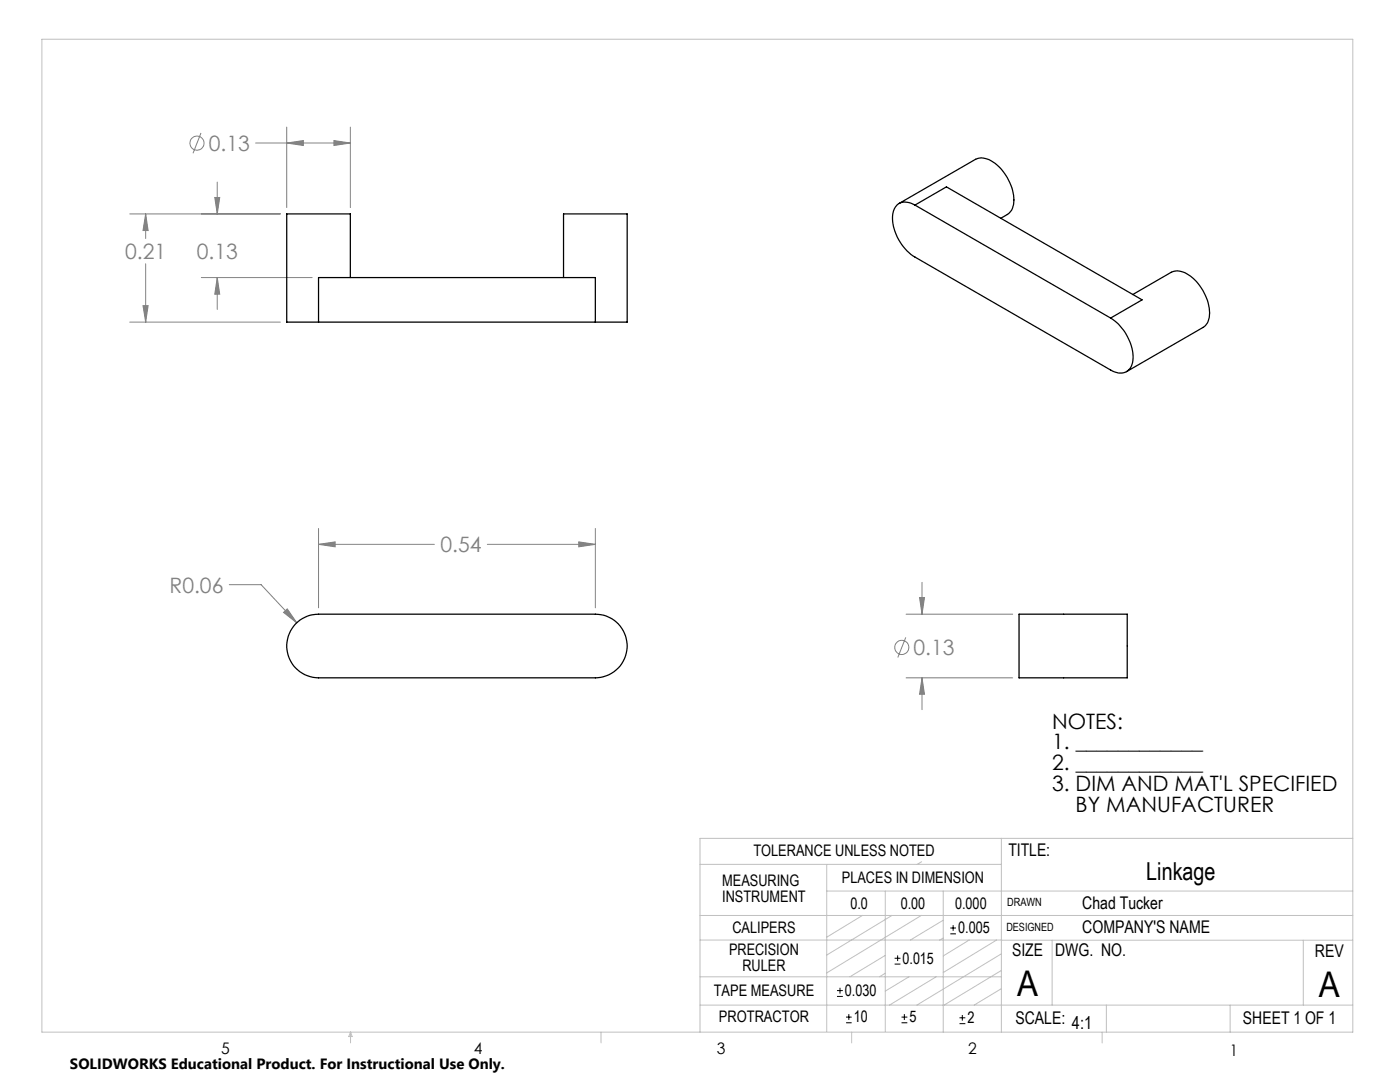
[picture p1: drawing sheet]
<svg xmlns="http://www.w3.org/2000/svg" width="279mm" height="216mm" viewBox="0 0 279 216" stroke-linecap="round" stroke-linejoin="round" font-family="sans-serif">
<g fill="none" stroke="#808080" stroke-width=".2">
<path d="M40.1 26.5l-1.6 4.1M42.9 39.4h1l-.5 3.3zM43.4 36.3v6.4M51 28.5h18.9M57.2 28.5l3.3-.5v1zM57.2 25.4v16M66.6 28l3.3 .5-3.3 .5zM69.9 25.4v16M25.9 42.7h30.1M29.1 42.7l.5 3.3h-1.1zM29.1 42.7v4.9M29.1 52.6v11.7"/>
<path d="M40.2 55.4h22.1M43.4 55.4l.5 3.3h-1zM43.4 55.4v6.3M25.9 64.3h30.1M28.5 61h1.1l-.5 3.3zM45.8 116.7h6.3l7.1 7.6M63.6 108.6l3.3-.5v1zM63.6 105.4v15.9M63.6 108.6h23.1M97.3 108.6h21.5M115.5 108.1l3.3 .5-3.3 .5zM118.8 105.4v15.9"/>
<path d="M183.5 119.2h1l-.5 3.4zM184 116.2v6.4M56.6 122.2l.7-.7 1.9 2.8zM180.8 127.2l-1.6 4M180.8 122.6h21.3M180.8 135.3h21.3M184 135.3l.5 3.2h-1zM184 135.3v6.3"/>
<circle cx="39.3" cy="28.6" r="1.41"/>
<circle cx="180" cy="129.2" r="1.42"/>
</g>
<g fill="none" stroke="#000" stroke-width=".2">
<path d="M167 198.8h1.2M167 197.7h1.2M167.6 197.1v1.2M178.5 192.4h1.2M178.5 191.2h1.2M179.1 190.6v1.2M189.7 186.3h1.1M189.7 185.2h1.1M190.2 184.6v1.1M168.8 204.1h1.2M168.8 203h1.2M169.4 202.4v1.1"/>
<path d="M179.9 204.1h1.2M179.9 203h1.2M180.5 202.4v1.1M191.5 204.3h1.2M191.5 203.1h1.2M192.1 202.5v1.2"/>
</g>
<g fill="none" stroke="#c0c0c0" stroke-width=".2">
<path d="M8.4 7.8h261.6v198.2h-261.6zM139.7 172.5h60.1M165 177.8h105M165 172.5v33.3M176.7 177.8v28M183.9 171.9l-.8 .6M188.2 177.8v28.2M199.8 167.3v38.7M270 167.3h-130.3v38.7M139.7 182.7h130.3M139.7 187.6h60.2M139.7 194.9h60.1"/>
<path d="M172.1 182.7l-7.1 4.3M176.7 194.2l-1.2 .7M176.7 190.6l-7.1 4.3M178 182.7l-13 7.9M181.4 194.9l-4.7 2.9M183.9 182.7l-18.9 11.4M186.8 194.9l-9.3 5.7M188.2 183.6l-6.5 4M188.2 187.2l-.7 .4M193.4 187.6l-5.2 3.1M198.9 187.6l-10.7 6.5M199.8 187.6h70.2"/>
<path d="M199.8 197.3l-5.4 3.3M199.8 193.6l-11.6 7.1M199.8 190.3l-16.8 10.3M210 187.6v13M260.1 187.6v13M70 206v2.1M70 206l.3 .8h-.7zM119.9 206v2.1M139.7 200.6h130.3M170 206v2.1M220 206v2.1M220.8 200.6v5.4"/>
<path d="M245.5 200.6v5.4"/>
</g>
<path d="M115.5 108.1l3.3 .5-3.3 .5zM63.6 108.6l3.3-.5v1zM56.6 122.2l2.6 2.1-1.9-2.8zM66.6 28l3.3 .5-3.3 .5zM57.2 28.5l3.3-.5v1zM29.1 42.7l.5 3.3h-1.1zM28.5 61h1.1l-.5 3.3zM42.9 39.4h1l-.5 3.3zM43.4 55.4l.5 3.3h-1zM183.5 119.2h1l-.5 3.4zM184 135.3l.5 3.2h-1z" fill="#808080"/>
<path d="M69.9 55.4v-12.7h-12.7v21.6h6.4M112.5 55.4v-12.7h12.7v21.6h-6.4M179.4 40.6l15.3-8.8a3.9 3.9 0 0 1 4.2 1.1 9.8 9.8 0 0 1 3.4 7.9l-.4 1.1-.4 .5-1.8 1.2M182.6 40.9a2.68 2.68 0 0 0-4.1 .8 8.2 8.2 0 0 0 2.2 8l1.5 1.3 39.5 22.8a2.71 2.71 0 0 0 4.1-.7 7.6 7.6 0 0 0-1.2-6.6 8.6 8.6 0 0 0-2.9-3M182.6 40.9l6.3-3.6 39 22.5-6.2 3.7M182.6 40.9l39.1 22.6M226.1 58.8l7.7-4.5a3.9 3.9 0 0 1 4.2 1.1 9.8 9.8 0 0 1 3.3 7.9l-.3 1.1-.9 .9-15.3 8.9M63.6 64.3v-8.9h55.2v8.9M63.6 64.3h55.2M59 124.5a6.5 6.5 0 0 1 4.6-1.9h55.2a6.4 6.4 0 0 1 6.4 6.3 6.4 6.4 0 0 1-6.4 6.4h-55.2a6.4 6.4 0 0 1-5.9-3.9 6.4 6.4 0 0 1 1.3-6.9zM203.4 122.6h21.6v12.7h-21.6z" fill="none" stroke="#000" stroke-width=".25"/>
<g font-size="7.1">
<text x="203" y="198.7">A</text>
<text x="263.2" y="198.9">A</text>
</g>
<text font-size="4.9" x="228.8" y="175.7">Linkage</text>
<g font-size="4.2" fill="#808080">
<text x="41.7" y="30.1">0.13</text>
<text x="25" y="51.7">0.21</text>
<text x="39.3" y="51.7">0.13</text>
<text x="87.9" y="110.2">0.54</text>
<text x="33.8" y="118.3">R0.06</text>
<text x="182.3" y="130.7">0.13</text>
</g>
<g font-size="4.2">
<text x="210" y="145.4">NOTES:</text>
<text x="210" y="149.5">1. ____________</text>
<text x="210" y="153.7">2. ____________</text>
<text x="210" y="157.8">3. DIM AND MAT'L SPECIFIED</text>
<text x="214.7" y="161.9">BY MANUFACTURER</text>
</g>
<g font-size="3.5">
<text x="201.2" y="170.7">TITLE:</text>
<text x="216" y="181.4">Chad Tucker</text>
<text x="202" y="190.8">SIZE</text>
<text x="210.6" y="190.8">DWG. NO.</text>
<text x="216" y="186.2">COMPANY'S NAME</text>
<text x="262.4" y="190.9">REV</text>
<text x="202.7" y="204.4">SCALE:</text>
<text x="213.9" y="205.4">4:1</text>
<text x="248.1" y="204.4">SHEET 1 OF 1</text>
</g>
<g font-size="3.2">
<text x="150.4" y="170.8">TOLERANCE UNLESS NOTED</text>
<text x="144.1" y="176.7">MEASURING</text>
<text x="144.1" y="179.9">INSTRUMENT</text>
<text x="168" y="176.2">PLACES IN DIMENSION</text>
<text x="169.7" y="181.4">0.0</text>
<text x="179.8" y="181.4">0.00</text>
<text x="190.6" y="181.4">0.000</text>
<text x="145.5" y="190.6">PRECISION</text>
<text x="146.2" y="186.2">CALIPERS</text>
<text x="191.2" y="186.2">0.005</text>
<text x="148.2" y="193.8">RULER</text>
<text x="180.1" y="192.3">0.015</text>
<text x="142.4" y="198.7">TAPE MEASURE</text>
<text x="168.6" y="198.7">0.030</text>
<text x="143.5" y="204">PROTRACTOR</text>
<text x="170.4" y="204">10</text>
<text x="181.5" y="204">5</text>
<text x="193.1" y="204.2">2</text>
<text x="44.2" y="210.4">5</text>
<text x="94.6" y="210.3">4</text>
<text x="143.1" y="210.4">3</text>
<text x="193.2" y="210.3">2</text>
<text x="245.4" y="210.6">1</text>
</g>
<text font-size="3" x="14" y="213.3">SOLIDWORKS Educational Product. For Instructional Use Only.</text>
<g font-size="2.3">
<text x="200.8" y="185.7">DESIGNED</text>
<text x="201" y="180.9">DRAWN</text>
</g>
</svg>
